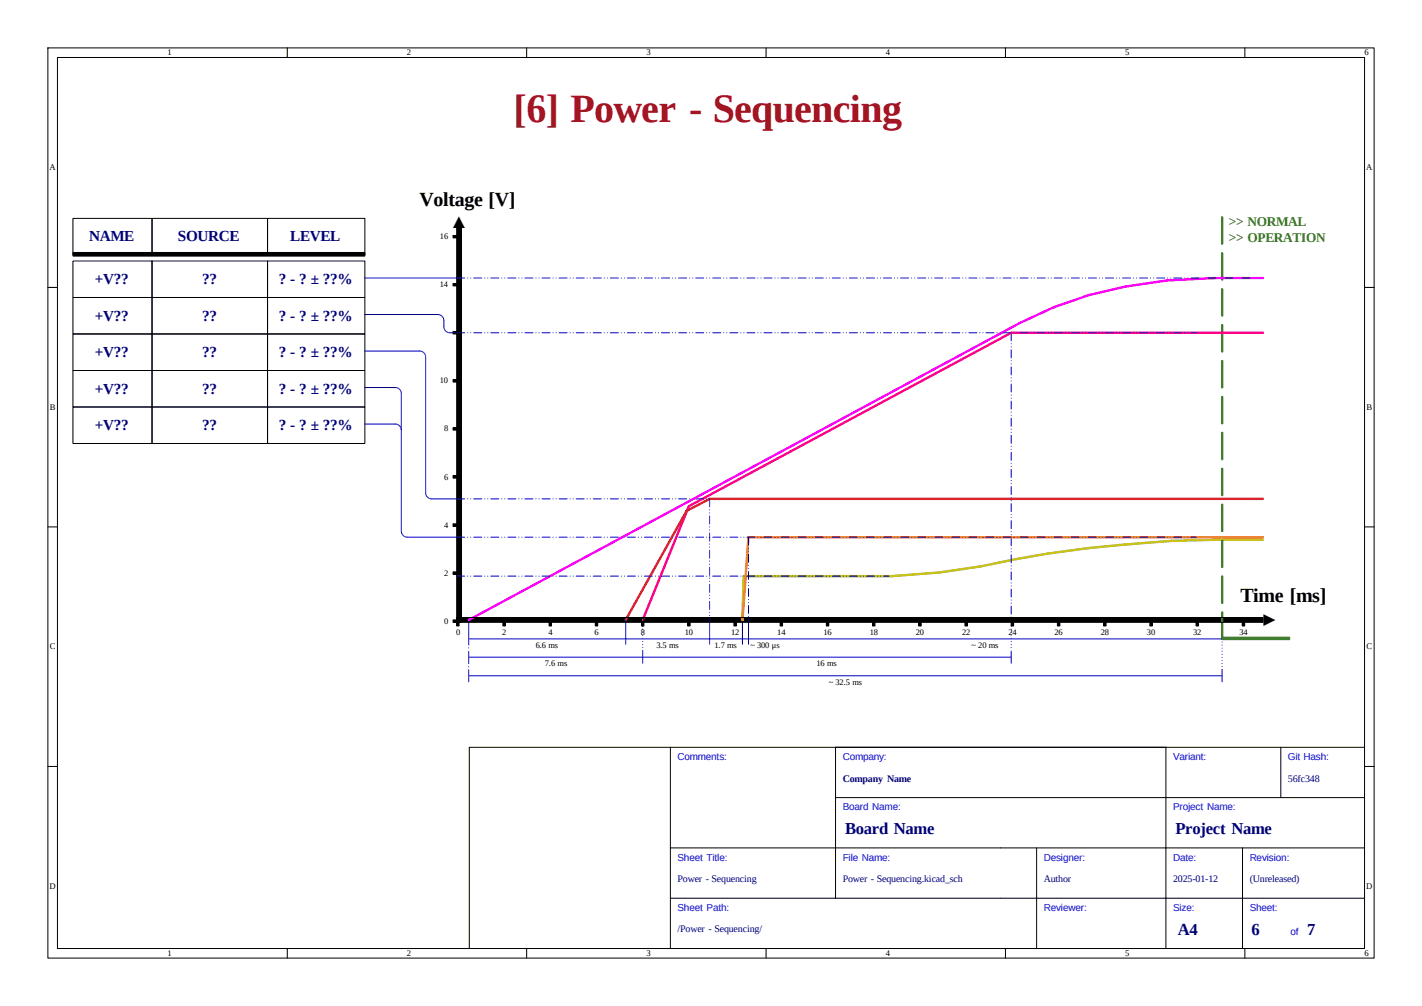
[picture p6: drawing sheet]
<svg xmlns="http://www.w3.org/2000/svg" width="297mm" height="210mm" viewBox="0 0 297 210" stroke-linecap="round" stroke-linejoin="round" font-family="sans-serif">
<g fill="none" stroke="#000" stroke-width=".21">
<path d="M10 10h277v190h-277zM12 12h273v186h-273zM60 10v2M110 10v2M160 10v2M210 10v2M260 10v2M10 60h2M285 60h2M10 110h2M285 110h2M140 156v42"/>
<path d="M174.5 156v31.5M243.5 156v42M267.5 156v10.5M285 156h-187v42M10 160h2M140 177h145M174.5 166.5h110.5M216.5 177v21M259.5 177v21M285 160h2M60 198v2M110 198v2"/>
<path d="M140 187.5h145M160 198v2M210 198v2M260 198v2"/>
</g>
<g fill="#000">
<path d="M95.4 47.4h1v82.5h-1zM94.6 119.4h1.5v.5h-1.5zM94.6 109.3h1.5v.6h-1.5zM94.6 129.4h1.5v.5h-1.5zM95.4 129.2h.5v1.5h-.5zM95.4 128.9h168.4v1h-168.4zM105 129.2h.5v1.5h-.5zM114.7 129.2h.5v1.5h-.5zM124.3 129.2h.5v1.5h-.5zM134 129.2h.5v1.5h-.5zM172.6 129.2h.5v1.5h-.5zM182.2 129.2h.6v1.5h-.6z"/>
<path d="M249.8 129.2h.5v1.5h-.5z"/>
</g>
<path d="M255.3 133h14.1v.5h-14.1z" fill="#357b26"/>
<g fill="#000">
<path d="M15.2 52.7h61v.8h-61zM94.6 49.1h1.5v.6h-1.5zM94.6 59.2h1.5v.5h-1.5zM94.6 69.2h1.5v.5h-1.5zM94.6 79.2h1.5v.6h-1.5zM94.6 89.3h1.5v.5h-1.5zM94.6 99.3h1.5v.5h-1.5zM143.6 129.2h.5v1.5h-.5zM153.3 129.2h.5v1.5h-.5zM162.9 129.2h.5v1.5h-.5zM191.9 129.2h.5v1.5h-.5zM201.5 129.2h.6v1.5h-.6z"/>
<path d="M211.2 129.2h.5v1.5h-.5zM220.9 129.2h.5v1.5h-.5zM230.5 129.2h.5v1.5h-.5zM240.2 129.2h.5v1.5h-.5zM259.5 129.2h.5v1.5h-.5z"/>
</g>
<path d="M263.8 112.6a258.5 258.5 0 0 0-58.9 5.6l-8.7 1.3-9.9 .8h-31l-.2 9.1" fill="none" stroke="#c5c314" stroke-width=".5"/>
<path d="M263.8 69.5h-52.6l-67.3 36.2-9.7 23.7" fill="none" stroke="#ff0085" stroke-width=".5"/>
<path d="M95.4 58h165.8M95.4 69.5h154.5M211.2 69.5v59.9M95.4 104.1h154.4M95.4 112.1h154.4M148.2 104.1v25.3M156.3 112.1v17.4M95.4 120.3h90.3" fill="none" stroke="#0000c2" stroke-width=".21" stroke-dasharray="1.7 .6 0 .6 0 .6"/>
<path d="M97.9 138.5v1.3M97.9 134.6v1.3M134.2 130v5.9M211.2 129.4v6.1M255.2 139.8v-6.5" fill="none" stroke="#0000c2" stroke-width=".21" stroke-dasharray="0 .6"/>
<g fill="none" stroke="#0000c2" stroke-width=".21">
<path d="M76.2 58h19.2M76.2 73.3h11.4a1.27 1.27 0 0 1 1.3 1.2v28.4a1.27 1.27 0 0 0 1.3 1.2h5M76.2 65.7h15.2a1.27 1.27 0 0 1 1.3 1.2v1.3a1.27 1.27 0 0 0 1.3 1.3h1.4M76.2 80.9h6.3a1.27 1.27 0 0 1 1.3 1.3v28.7a1.26 1.26 0 0 0 1.3 1.2h10.8M76.2 88.5h6.3a1.26 1.26 0 0 1 1.3 1.3M97.9 129.4v5.2M97.9 136v2.5M97.9 139.8v2.5M97.9 137.2h113.3M97.9 133.4h157.4M130.7 129.4v5.1M134.2 135.9v2.6"/>
<path d="M148.2 129.4v5.1M155.1 129.5v5M156.3 129.5v5M211.2 135.9v2.6M255.2 139.8v2.5M97.9 141.1h157.3"/>
</g>
<path d="M263.8 58h-10.2a92.7 92.7 0 0 0-33.5 6.1l-7.1 3.3-115.1 62" fill="none" stroke="#f0f" stroke-width=".5"/>
<path d="M263.8 112.1h-107.5l-1.2 17.3" fill="none" stroke="#fc8600" stroke-width=".5"/>
<path d="M255.3 133.4v-88.1" fill="none" stroke="#357b26" stroke-width=".5" stroke-dasharray="5.5 2"/>
<path d="M263.8 104.1h-115.6l-4.8 2.6-12.7 22.7" fill="none" stroke="#da242c" stroke-width=".5"/>
<g fill="none" stroke="#000" stroke-width=".21">
<path d="M15.2 54.5h16.5v7.6h-16.5zM15.2 45.6h16.5v7.6h-16.5zM15.2 52.7h61v.8h-61zM31.7 45.6h24.2v7.6h-24.2zM31.7 54.5h24.2v7.6h-24.2zM55.9 54.5h20.3v7.6h-20.3zM55.9 45.6h20.3v7.6h-20.3zM94.6 49.1h1.5v.6h-1.5zM94.6 59.2h1.5v.5h-1.5zM95.4 47.4h1v82.5h-1zM15.2 62.1h16.5v7.6h-16.5zM15.2 69.7h16.5v7.6h-16.5z"/>
<path d="M15.2 77.3h16.5v7.7h-16.5zM31.7 69.7h24.2v7.6h-24.2zM31.7 77.3h24.2v7.7h-24.2zM31.7 62.1h24.2v7.6h-24.2zM55.9 77.3h20.3v7.7h-20.3zM55.9 62.1h20.3v7.6h-20.3zM55.9 69.7h20.3v7.6h-20.3zM94.6 69.2h1.5v.5h-1.5zM94.6 79.2h1.5v.6h-1.5zM15.2 85h16.5v7.6h-16.5zM31.7 85h24.2v7.6h-24.2zM55.9 85h20.3v7.6h-20.3z"/>
<path d="M94.6 89.3h1.5v.5h-1.5zM94.6 99.3h1.5v.5h-1.5zM94.6 119.4h1.5v.5h-1.5zM94.6 109.3h1.5v.6h-1.5zM94.6 129.4h1.5v.5h-1.5zM95.4 129.2h.5v1.5h-.5zM95.4 128.9h168.4v1h-168.4zM105 129.2h.5v1.5h-.5zM114.7 129.2h.5v1.5h-.5zM124.3 129.2h.5v1.5h-.5zM134 129.2h.5v1.5h-.5zM143.6 129.2h.5v1.5h-.5z"/>
<path d="M153.3 129.2h.5v1.5h-.5zM162.9 129.2h.5v1.5h-.5zM172.6 129.2h.5v1.5h-.5zM182.2 129.2h.6v1.5h-.6zM191.9 129.2h.5v1.5h-.5zM201.5 129.2h.6v1.5h-.6zM211.2 129.2h.5v1.5h-.5zM220.9 129.2h.5v1.5h-.5zM230.5 129.2h.5v1.5h-.5zM240.2 129.2h.5v1.5h-.5zM249.8 129.2h.5v1.5h-.5zM259.5 129.2h.5v1.5h-.5z"/>
</g>
<path d="M255.3 133h14.1v.5h-14.1z" fill="none" stroke="#357b26" stroke-width=".21"/>
<text font-size="8.4" fill="#a21622" x="107.3" y="25.5">[6] Power - Sequencing</text>
<g font-size="4.2">
<text x="87.6" y="43">Voltage [V]</text>
<text x="93.8" y="47.7">▲</text>
<text x="259.1" y="125.6">Time [ms]</text>
<text x="266.4" y="131.5" transform="rotate(-90 266.4 131.5)">▼</text>
</g>
<g font-size="3.5" fill="#00007f">
<text x="176.5" y="174.1">Board Name</text>
<text x="245.5" y="174.1">Project Name</text>
<text x="246" y="195.1">A4</text>
<text x="261.4" y="195.1">6</text>
<text x="273" y="195.1">7</text>
</g>
<g font-size="3.2" fill="#00007f">
<text x="18.6" y="50.4">NAME</text>
<text x="37.2" y="50.4">SOURCE</text>
<text x="60.6" y="50.4">LEVEL</text>
<text x="19.8" y="59.3">+V??</text>
<text x="42.2" y="59.3">??</text>
<text x="58.2" y="59.3">? - ? ± ??%</text>
<text x="19.8" y="66.9">+V??</text>
<text x="42.2" y="66.9">??</text>
<text x="58.2" y="66.9">? - ? ± ??%</text>
<text x="19.8" y="74.5">+V??</text>
<text x="42.2" y="74.5">??</text>
<text x="58.2" y="74.5">? - ? ± ??%</text>
<text x="19.8" y="82.2">+V??</text>
<text x="42.2" y="82.2">??</text>
<text x="58.2" y="82.2">? - ? ± ??%</text>
<text x="19.8" y="89.8">+V??</text>
<text x="42.2" y="89.8">??</text>
<text x="58.2" y="89.8">? - ? ± ??%</text>
</g>
<g font-size="2.8" fill="#357b26">
<text x="256.7" y="47.2">&gt;&gt; NORMAL</text>
<text x="256.7" y="50.5">&gt;&gt; OPERATION</text>
</g>
<g font-size="2.1" fill="#00f">
<text x="141.5" y="158.7">Comments:</text>
<text x="176" y="158.7">Company:</text>
<text x="245" y="158.7">Variant:</text>
<text x="269" y="158.7">Git Hash:</text>
<text x="176" y="169.2">Board Name:</text>
<text x="245" y="169.2">Project Name:</text>
<text x="141.5" y="179.7">Sheet Title:</text>
<text x="176" y="179.7">File Name:</text>
<text x="218" y="179.7">Designer:</text>
<text x="245" y="179.7">Date:</text>
<text x="261" y="179.7">Revision:</text>
<text x="141.5" y="190.2">Sheet Path:</text>
<text x="218" y="190.2">Reviewer:</text>
<text x="245" y="190.2">Size:</text>
<text x="261" y="190.2">Sheet:</text>
<text x="269.5" y="195.2">of</text>
</g>
<g font-size="2.1" fill="#00007f">
<text x="176" y="163.2">Company Name</text>
<text x="269" y="163.2">56fc348</text>
<text x="141.5" y="184.2">Power - Sequencing</text>
<text x="176" y="184.2">Power - Sequencing.kicad_sch</text>
<text x="218" y="184.2">Author</text>
<text x="245" y="184.2">2025-01-12</text>
<text x="261" y="184.2">(Unreleased)</text>
<text x="141.5" y="194.7">/Power - Sequencing/</text>
</g>
<g font-size="1.8">
<text x="35" y="11.6">1</text>
<text x="85" y="11.6">2</text>
<text x="135" y="11.6">3</text>
<text x="185" y="11.6">4</text>
<text x="235" y="11.6">5</text>
<text x="285" y="11.6">6</text>
<text x="10.3" y="35.6">A</text>
<text x="285.3" y="35.6">A</text>
<text x="91.9" y="50">16</text>
<text x="91.9" y="60">14</text>
<text x="91.9" y="80">10</text>
<text x="10.4" y="85.6">B</text>
<text x="285.4" y="85.6">B</text>
<text x="92.7" y="90.1">8</text>
<text x="92.7" y="100.1">6</text>
<text x="92.7" y="110.1">4</text>
<text x="92.7" y="120.2">2</text>
<text x="92.8" y="130.2">0</text>
<text x="10.4" y="135.6">C</text>
<text x="95.3" y="132.6">0</text>
<text x="104.9" y="132.6">2</text>
<text x="111.9" y="135.3">6.6 ms</text>
<text x="114.5" y="132.6">4</text>
<text x="124.2" y="132.6">6</text>
<text x="133.8" y="132.6">8</text>
<text x="137.1" y="135.3">3.5 ms</text>
<text x="143" y="132.6">10</text>
<text x="149.2" y="135.3">1.7 ms</text>
<text x="152.7" y="132.6">12</text>
<text x="156.7" y="135.3">~ 300 μs</text>
<text x="162.3" y="132.6">14</text>
<text x="172" y="132.6">16</text>
<text x="181.6" y="132.6">18</text>
<text x="191.3" y="132.6">20</text>
<text x="201" y="132.6">22</text>
<text x="202.9" y="135.3">~ 20 ms</text>
<text x="210.6" y="132.6">24</text>
<text x="220.3" y="132.6">26</text>
<text x="229.9" y="132.6">28</text>
<text x="239.6" y="132.6">30</text>
<text x="249.2" y="132.6">32</text>
<text x="258.9" y="132.6">34</text>
<text x="285.4" y="135.6">C</text>
<text x="113.8" y="139.1">7.6 ms</text>
<text x="170.5" y="139.1">16 ms</text>
<text x="173.1" y="143">~ 32.5 ms</text>
<text x="10.3" y="185.6">D</text>
<text x="285.3" y="185.6">D</text>
<text x="35" y="199.6">1</text>
<text x="85" y="199.6">2</text>
<text x="135" y="199.6">3</text>
<text x="185" y="199.6">4</text>
<text x="235" y="199.6">5</text>
<text x="285" y="199.6">6</text>
</g>
</svg>
